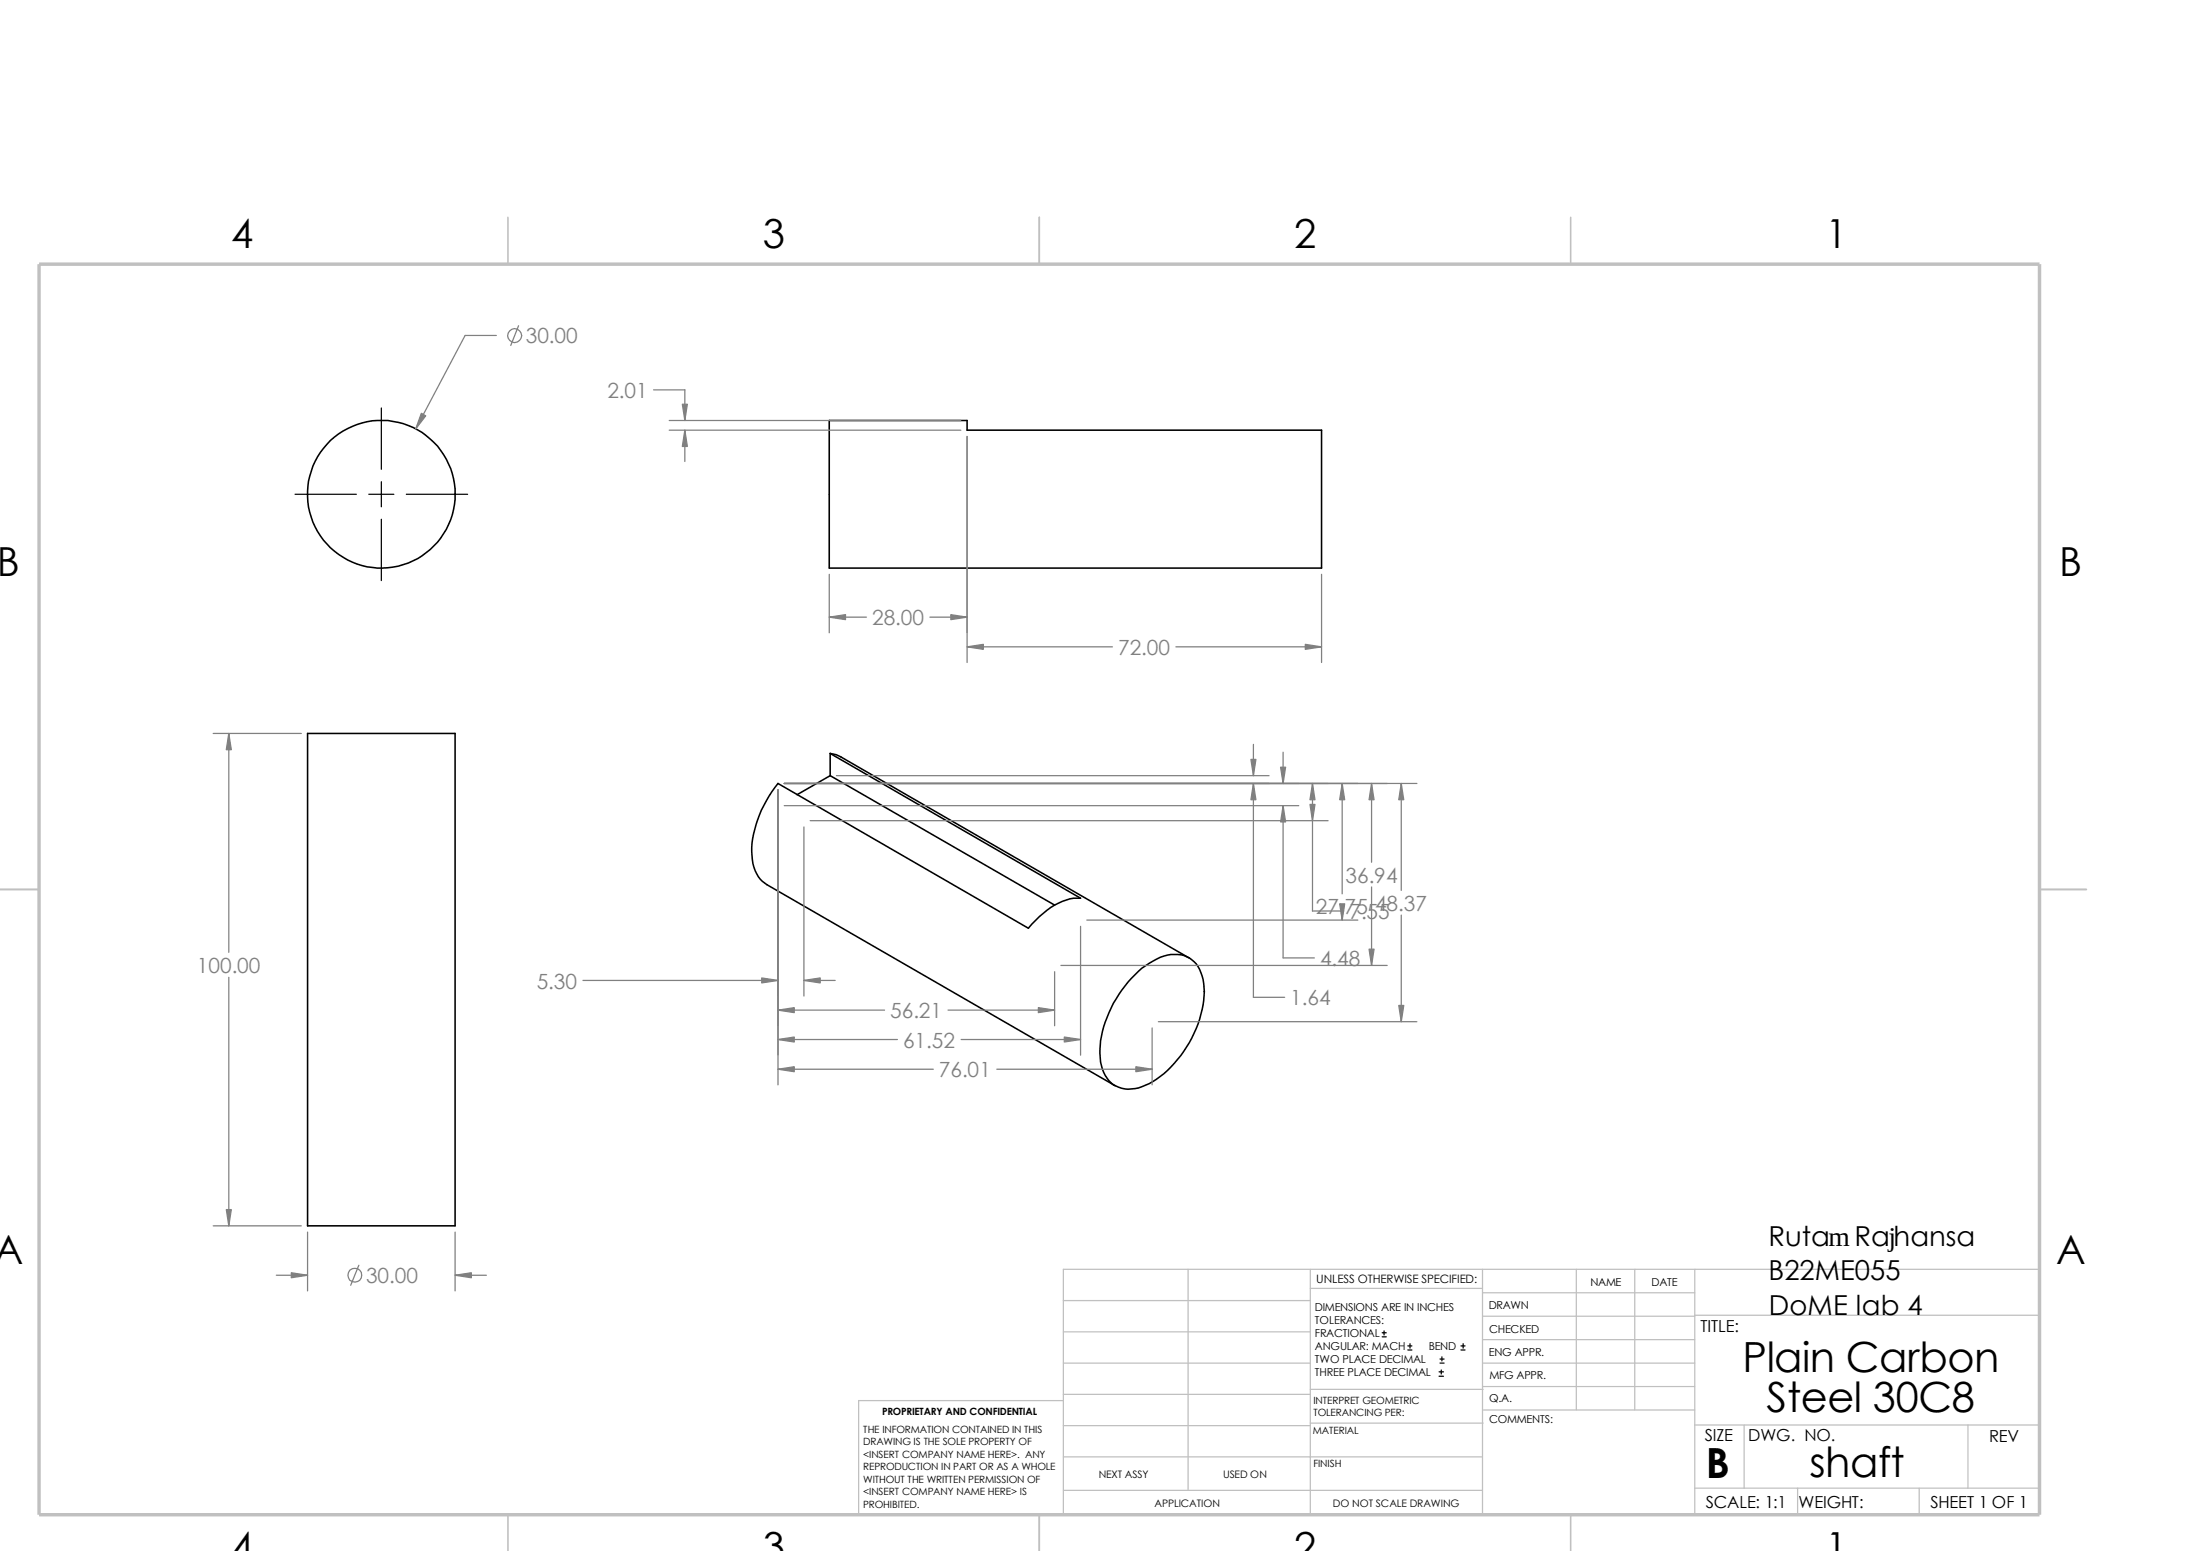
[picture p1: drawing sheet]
<svg xmlns="http://www.w3.org/2000/svg" width="297mm" height="210mm" viewBox="0 0 297 210" stroke-linecap="round" stroke-linejoin="round" font-family="sans-serif">
<g fill="none" stroke="#c0c0c0" stroke-width=".17">
<path d="M144 176.1h33.5M160.9 171.9v29.9M177.5 171.9v33.2M177.5 174.5h23.3M200.8 171.9v33.2M200.8 178.2h28.7M200.8 175h28.7M213.5 171.9v19M221.4 171.9v19M229.5 171.9v33.2M229.5 178.1h46.7M276.2 171.9h-132.2v33.2"/>
<path d="M144 197.3h56.8M144 193h33.5M144 188.8h33.5M144 184.6h33.5M144 180.3h33.5M144 189.7h-27.7v15.4M177.5 192.7h23.4M177.5 188.1h23.4M200.8 181.4h28.7M200.8 184.6h28.7M200.8 187.7h28.7M200.9 190.9h28.6"/>
<path d="M229.5 193h46.7M236.2 193v8.5M266.5 193v8.5M144 201.8h56.8M229.5 201.5h46.7M243.5 201.5v3.6M259.9 201.5v3.6"/>
</g>
<path d="M68.8 29.4v6.4M140.8 29.4v6.4M212.7 29.4v6.4M-.1 120.4h5.4M276.2 120.4h6.4M68.8 205.1v5M140.8 205.1v5M212.7 205.1v5" fill="none" stroke="#c0c0c0" stroke-width=".21"/>
<path d="M5.3 35.8h270.9v169.3h-270.9z" fill="none" stroke="#c0c0c0" stroke-width=".47"/>
<g fill="none" stroke="#000" stroke-width=".21">
<path d="M112.3 56.9h18.7v1.4h48v18.6h-66.7zM41.7 99.3h19.9v66.7h-19.9zM112.4 102l33.9 19.6a7.2 7.2 0 0 0-5 2.1l-2 2-33.9-19.6a15.5 15.5 0 0 0-3.6 9.2 5 5 0 0 0 2.1 4.5l47.1 27.2M112.4 102l.8 .2 .7 .3 47.1 27.2M112.4 105l-4.5 2.6M112.4 105l30.4 17.6M112.4 102v3M153.7 132a9.6 9.6 0 0 1 4.9-2.8 3.7 3.7 0 0 1 4.2 3 11.2 11.2 0 0 1-.8 7.1 15.6 15.6 0 0 1-6.3 7.4 5 5 0 0 1-4.9 .2 5.2 5.2 0 0 1-1.8-4.2 14.8 14.8 0 0 1 3.4-9.2z"/>
<circle cx="51.6" cy="66.9" r="10"/>
</g>
<g fill="none" stroke="#000" stroke-width=".17">
<path d="M51.6 55.2v8.3M40 66.9h8.3M50 66.9h3.3M51.6 65.2v3.4M51.6 70.3v8.3M55 66.9h8.3M187.2 181h.5M187.2 180.5h.5M187.5 180.2v.6M190.7 182.8h.5M190.7 182.2h.5M191 181.9v.6"/>
<path d="M194.9 186.4h.6M194.9 185.8h.6M195 184.6h.6M195 184h.6M195.2 185.5v.6M195.3 183.7v.6M197.9 182.8h.5M197.9 182.2h.5M198.2 181.9v.6"/>
</g>
<g fill="none" stroke="#808080" stroke-width=".17">
<path d="M67.2 45.4h-4.2l-6.7 12.7M70.2 44.1l-1 2.7M88.5 52.8h4.3v4.1M90.6 56.9h39.5M90.6 58.3h39.5M92.8 58.3v4.2M131 59.1v30.6M112.3 77.8v7.9M179 77.8v11.9M28.9 99.3h11.9M31 99.3v29.6M112.3 83.6h5"/>
<path d="M125.9 83.6h5.1M131 87.6h19.7M159.3 87.6h19.7M105.4 106.9v40M106.2 106.1h85.7M106.2 109.1h69.7M108.9 112v22.9M109.7 111.1h70.2M113.3 105h58.6M169.8 106.1v28.9h4.2M169.8 100.8v4.2M173.8 101.9v4.2"/>
<path d="M173.8 109.1v20.6h4.2M177.8 106.1v17.3h4.2M181.8 106.1v14.9M185.8 106.1v10.7M189.8 106.1v14.5M31 132.3v33.7M79 132.8h26.4M105.4 136.8h14.4M108.9 132.8h4.2M128.4 136.8h14.4M142.8 131.6v7.3M143.7 130.7h44.2"/>
<path d="M146.3 125.4v17.5M147.2 124.6h36.7M156 139.2v7.7M156.9 138.3h35M181.8 124.4v.2M185.8 120.1v10.6M189.8 123.9v14.4M105.4 140.8h16.1M105.4 144.8h21M130.2 140.8h16.1M135 144.8h21M28.9 166h11.9"/>
<path d="M37.4 172.7h4.3M41.7 166.8v8M48.6 171.3l-1.1 2.7M61.6 166.8v8M61.6 172.7h4.3"/>
<circle cx="69.7" cy="45.4" r=".94"/>
<circle cx="48" cy="172.7" r=".95"/>
</g>
<g fill="#808080" stroke="#808080" stroke-width=".17">
<path d="M112.3 83.6l2.2-.4v.7z"/>
<path d="M128.8 83.2l2.2 .4-2.2 .3z"/>
<path d="M176.8 87.2l2.2 .4-2.2 .3z"/>
<path d="M131 87.6l2.2-.4v.7z"/>
<path d="M92.4 54.7h.7l-.3 2.2z"/>
<path d="M92.8 58.3l.3 2.2h-.7z"/>
<path d="M57.1 56l.6 .3-1.4 1.8z"/>
<path d="M30.6 163.8h.7l-.3 2.2z"/>
<path d="M31 99.3l.3 2.2h-.7z"/>
<path d="M39.5 172.3l2.2 .4-2.2 .3z"/>
<path d="M61.6 172.7l2.2-.4v.7z"/>
<path d="M181.4 122.4h.7l-.3 2.2z"/>
<path d="M181.8 106.1l.3 2.2h-.7z"/>
<path d="M185.4 128.5h.7l-.3 2.2z"/>
<path d="M185.8 106.1l.3 2.2h-.7z"/>
<path d="M103.2 132.4l2.2 .4-2.2 .3z"/>
<path d="M108.9 132.8l2.2-.4v.7z"/>
<path d="M105.4 136.8l2.2-.4v.7z"/>
<path d="M140.6 136.4l2.2 .4-2.2 .3z"/>
<path d="M105.4 140.8l2.2-.4v.7z"/>
<path d="M144.1 140.4l2.2 .4-2.2 .3z"/>
<path d="M105.4 144.8l2.2-.4v.7z"/>
<path d="M153.8 144.4l2.2 .4-2.2 .3z"/>
<path d="M169.8 106.1l.3 2.2h-.7z"/>
<path d="M169.4 102.8h.7l-.3 2.2z"/>
<path d="M173.4 103.9h.7l-.3 2.2z"/>
<path d="M173.8 109.1l.3 2.2h-.7z"/>
<path d="M177.8 106.1l.3 2.2h-.7z"/>
<path d="M177.4 108.9h.7l-.3 2.2z"/>
<path d="M189.8 106.1l.3 2.2h-.7z"/>
<path d="M189.4 136.1h.7l-.3 2.2z"/>
</g>
<g font-size="5.6">
<text x="236" y="185.8">Plain Carbon</text>
<text x="239.3" y="191.2">Steel 30C8</text>
<text x="231" y="200.1">B</text>
<text x="245.1" y="199.9">shaft</text>
</g>
<g font-size="5.4">
<text x="31.3" y="33.6">4</text>
<text x="103.3" y="33.6">3</text>
<text x="175.3" y="33.6">2</text>
<text x="247.2" y="33.6">1</text>
<text x="-.5" y="78">B</text>
<text x="278.9" y="78">B</text>
<text x="-.9" y="171.2">A</text>
<text x="278.5" y="171.2">A</text>
</g>
<g font-size="3.7">
<text x="239.5" y="168.7">RutamRajhansa</text>
<text x="239.5" y="173.3">B22ME055</text>
<text x="239.6" y="178.1">DoME lab 4</text>
</g>
<g font-size="2.8" fill="#808080">
<text x="71.2" y="46.5">30.00</text>
<text x="82.3" y="53.8">2.01</text>
<text x="118.1" y="84.7">28.00</text>
<text x="151.4" y="88.7">72.00</text>
<text x="182.2" y="119.5">36.94</text>
<text x="178.2" y="123.8">27.75</text>
<text x="182.8" y="124.5">7.55</text>
<text x="186.2" y="123.3">48.37</text>
<text x="26.7" y="131.7">100.00</text>
<text x="178.8" y="130.8">4.48</text>
<text x="72.7" y="133.9">5.30</text>
<text x="120.6" y="137.8">56.21</text>
<text x="174.8" y="136.1">1.64</text>
<text x="122.3" y="141.9">61.52</text>
<text x="127.2" y="145.8">76.01</text>
<text x="49.6" y="173.7">30.00</text>
</g>
<g font-size="2.2">
<text x="230.3" y="180.4">TITLE:</text>
<text x="230.9" y="195.1">SIZE</text>
<text x="236.8" y="195.1">DWG. NO.</text>
<text x="269.4" y="195.2">REV</text>
<text x="231" y="204.2">SCALE: 1:1</text>
<text x="243.6" y="204.2">WEIGHT:</text>
<text x="261.5" y="204.2">SHEET 1 OF 1</text>
</g>
<text font-size="1.6" x="178.3" y="173.8">UNLESS OTHERWISE SPECIFIED:</text>
<g font-size="1.5">
<text x="178.1" y="177.5">DIMENSIONS ARE IN INCHES</text>
<text x="178.1" y="179.2">TOLERANCES:</text>
<text x="201.6" y="177.2">DRAWN</text>
<text x="215.4" y="174.1">NAME</text>
<text x="223.7" y="174.1">DATE</text>
<text x="178.1" y="184.5">TWO PLACE DECIMAL</text>
<text x="178.1" y="181">FRACTIONAL</text>
<text x="178.1" y="182.8">ANGULAR: MACH</text>
<text x="193.5" y="182.8">BEND</text>
<text x="201.6" y="183.6">ENG APPR.</text>
<text x="201.7" y="180.5">CHECKED</text>
<text x="178.1" y="186.3">THREE PLACE DECIMAL</text>
<text x="201.7" y="189.9">Q.A.</text>
<text x="201.7" y="186.8">MFG APPR.</text>
<text x="201.7" y="192.7">COMMENTS:</text>
</g>
<g font-size="1.4">
<text x="119.5" y="191.6">PROPRIETARY AND CONFIDENTIAL</text>
<text x="177.9" y="190.1">INTERPRET GEOMETRIC</text>
<text x="177.9" y="191.8">TOLERANCING PER:</text>
<text x="116.9" y="194.1">THE INFORMATION CONTAINED IN THIS</text>
<text x="116.9" y="195.7">DRAWING IS THE SOLE PROPERTY OF</text>
<text x="116.9" y="197.4">&lt;INSERT COMPANY NAME HERE&gt;. ANY</text>
<text x="177.8" y="194.1">MATERIAL</text>
<text x="116.9" y="199.1">REPRODUCTION IN PART OR AS A WHOLE</text>
<text x="116.9" y="200.8">WITHOUT THE WRITTEN PERMISSION OF</text>
<text x="116.9" y="202.4">&lt;INSERT COMPANY NAME HERE&gt; IS</text>
<text x="148.8" y="200.2">NEXT ASSY</text>
<text x="165.7" y="200.2">USED ON</text>
<text x="177.9" y="198.7">FINISH</text>
<text x="116.9" y="204.1">PROHIBITED.</text>
<text x="156.4" y="204.1">APPLICATION</text>
<text x="180.5" y="204.1">DO NOT SCALE DRAWING</text>
</g>
</svg>
